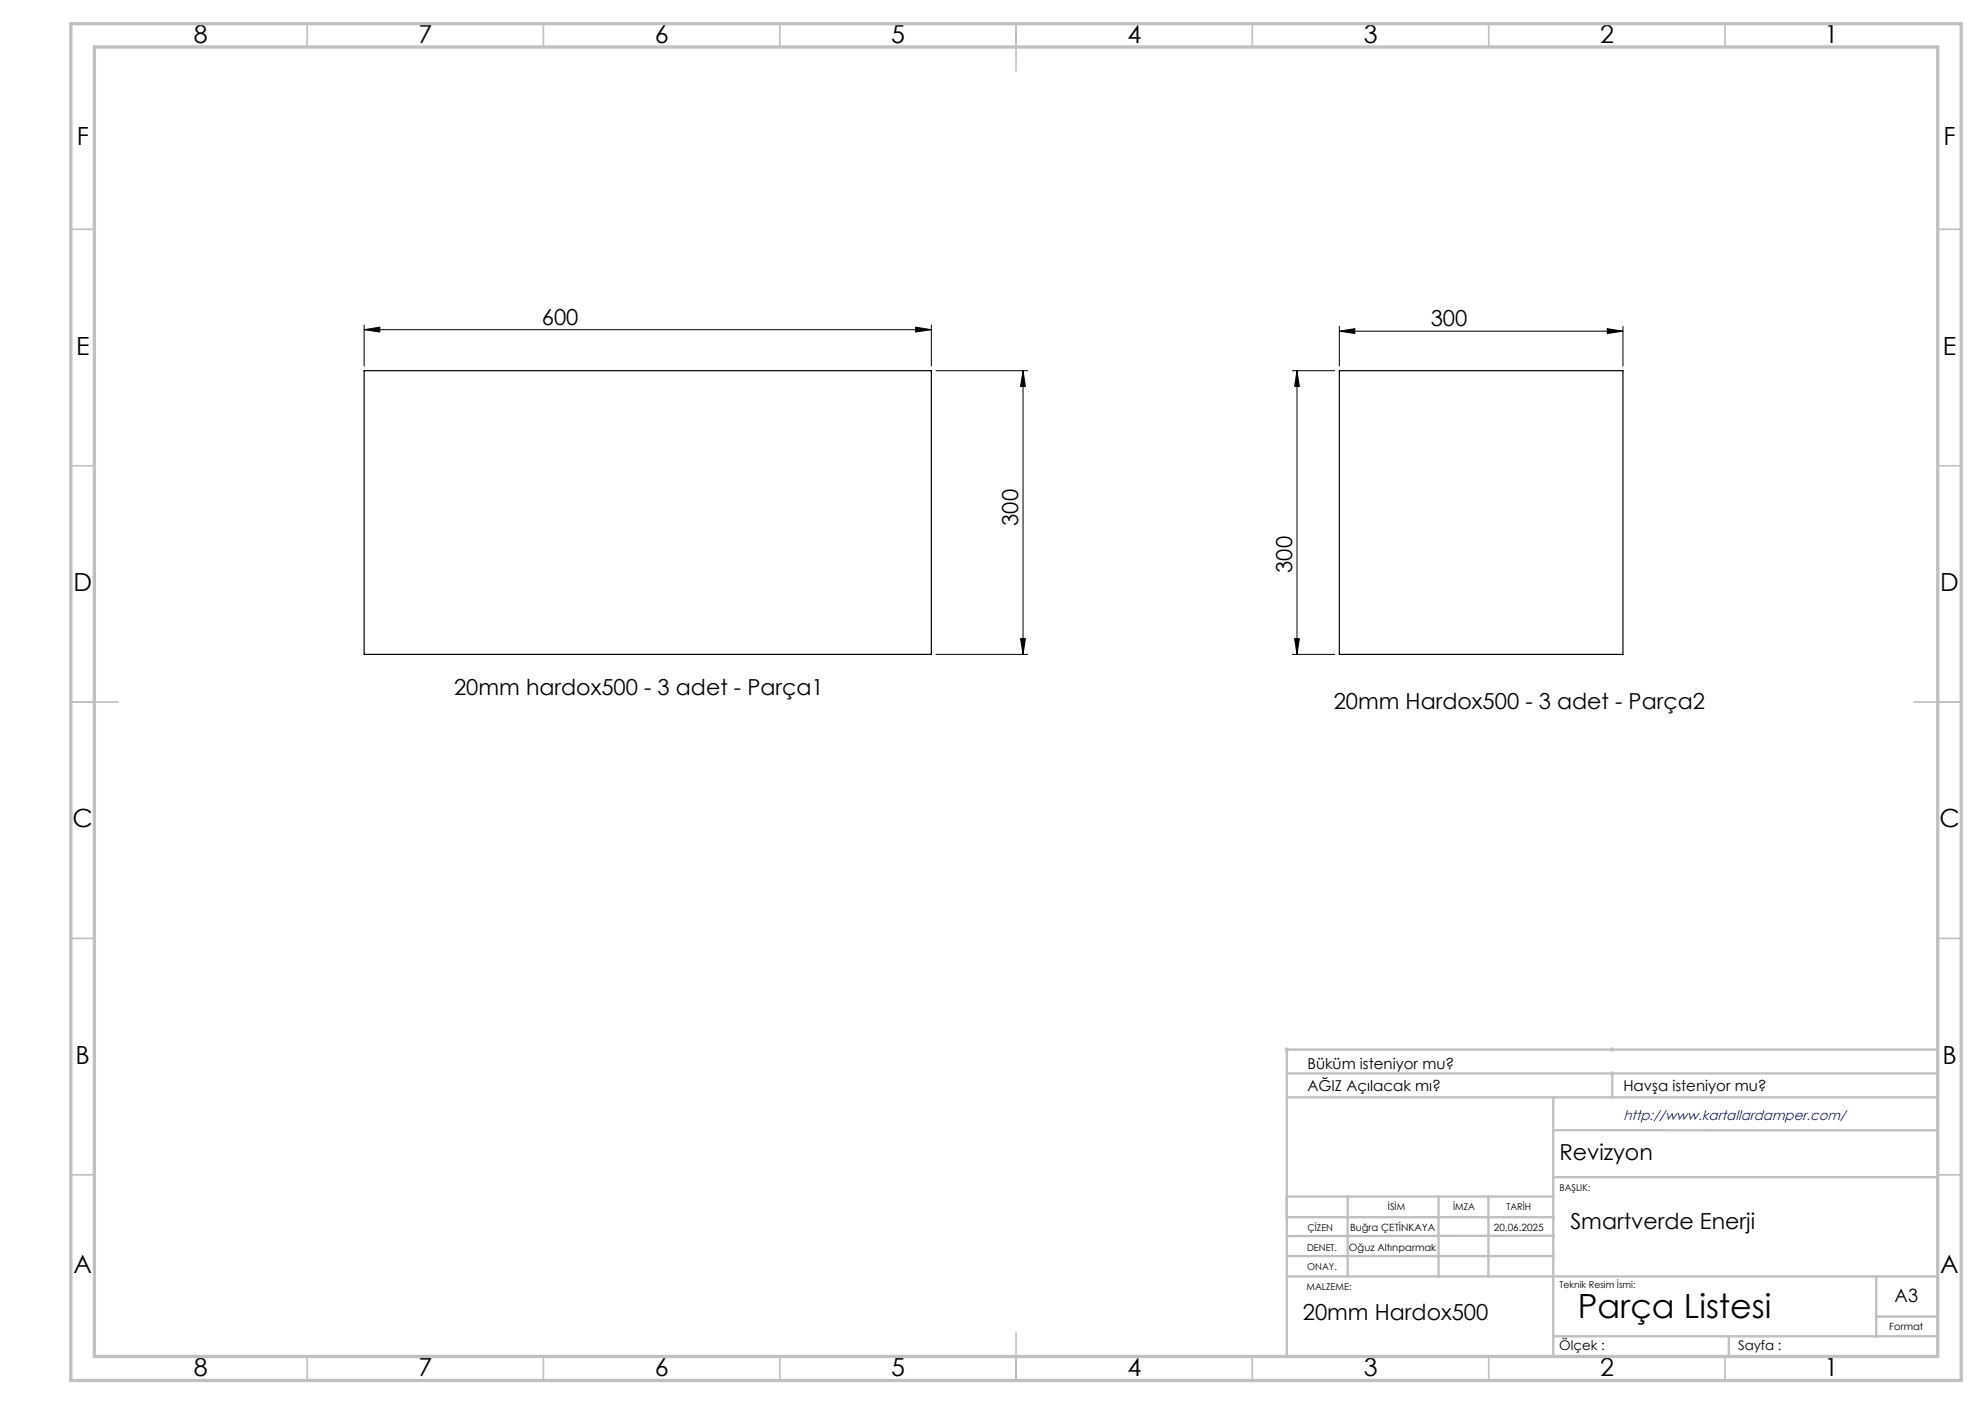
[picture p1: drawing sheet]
<svg xmlns="http://www.w3.org/2000/svg" width="420mm" height="297mm" viewBox="0 0 420 297" stroke-linecap="round" stroke-linejoin="round" font-family="sans-serif">
<path d="M271.8 222h1M271.9 221.7l.7 .7M272.3 221.5v1M272.6 221.7l-.7 .7M340.6 227.1h1M340.6 222h1M340.8 226.7l.7 .7M340.8 221.7l.7 .7M341.1 221.5v1M341.1 226.6v1M341.5 226.7l-.7 .7M341.5 221.7l-.7 .7" fill="none" stroke="#c0c0c0" stroke-width=".21"/>
<g fill="none" stroke="#000" stroke-width=".21">
<path d="M77 69.7l3.4-.5v1zM77 68.8v8.6M77 69.7h120.1M193.7 69.2l3.4 .5-3.4 .5zM197.1 68.8v8.6M198 78.4h19.5M216.5 78.4l.5 3.3h-1.1zM216.5 78.4v60M273.4 78.4h9M274.4 78.4v60M274.4 78.4l.5 3.3h-1zM283.4 70.1l3.3-.6v1.1z"/>
<path d="M283.4 69v8.4M283.4 70.1h60M340.1 69.5l3.3 .6-3.3 .5zM343.4 69v8.4M198 138.4h19.5M215.9 135.1h1.1l-.5 3.3zM273.4 138.4h9M273.9 135.1h1l-.5 3.3z"/>
</g>
<g fill="none" stroke="#c0c0c0" stroke-width=".35">
<path d="M65 5v5M115 5v5M165 5v5M215 5v10M265 5v5M315 5v5M365 5v5M15 48.5h5M410 48.5h5M15 98.5h5M410 98.5h5M15 148.5h10"/>
<path d="M405 148.5h10M15 198.5h5M410 198.5h5M15 248.5h5M410 248.5h5M65 287v5M115 287v5M165 287v5M215 282v10M265 287v5M315 287v5M365 287v5"/>
</g>
<g fill="none" stroke="#c0c0c0" stroke-width=".5">
<path d="M272.3 232.1h137.7M272.3 227.1h137.7M328.6 239.1h81.4M328.6 232.1v54.9M341.1 227.1v5M410 222h-137.7v64.9M272.3 253.1h56.4M272.3 257.5h56.5M285.2 253.1v16.9M304.4 253.1v16.9M314.9 253.1v16.9M328.6 249h81.4"/>
<path d="M272.3 265.7h56.5M272.3 270h137.7M328.8 261.4l-56.5 .1M397 270v12.8M397 278.5h13M328.6 282.7h81.4M365.8 282.8v4.2"/>
</g>
<path d="M15 5h400v287h-400zM20 9.9h390v277h-390z" fill="none" stroke="#c0c0c0" stroke-width=".7"/>
<g fill="#000">
<path d="M274.4 78.4l.5 3.3h-1zM273.9 135.1h1l-.5 3.3z"/>
<path d="M283.4 70.1l3.3-.6v1.1zM340.1 69.5l3.3 .6-3.3 .5zM77 69.7l3.4-.5v1zM193.7 69.2l3.4 .5-3.4 .5z"/>
<path d="M215.9 135.1h1.1l-.5 3.3zM216.5 78.4l.5 3.3h-1.1z"/>
</g>
<path d="M77 78.4h120.1v60h-120.1zM283.4 78.4h60v60h-60z" fill="none" stroke="#000" stroke-width=".25"/>
<text font-size="7.1" x="333.8" y="278.7">Parça Listesi</text>
<g font-size="5.3">
<text x="41" y="9">8</text>
<text x="88.5" y="9">7</text>
<text x="138.5" y="9">6</text>
<text x="188.5" y="9">5</text>
<text x="238.5" y="9">4</text>
<text x="288.5" y="9">3</text>
<text x="338.5" y="9">2</text>
<text x="386" y="9">1</text>
<text x="16.2" y="30.7">F</text>
<text x="411.2" y="30.7">F</text>
<text x="16.1" y="75">E</text>
<text x="411.1" y="75">E</text>
<text x="15.5" y="125">D</text>
<text x="410.5" y="125">D</text>
<text x="15.4" y="175">C</text>
<text x="410.4" y="175">C</text>
<text x="16" y="225">B</text>
<text x="411" y="225">B</text>
<text x="15.5" y="269.2">A</text>
<text x="410.5" y="269.2">A</text>
<text x="41" y="291">8</text>
<text x="88.5" y="291">7</text>
<text x="138.5" y="291">6</text>
<text x="188.5" y="291">5</text>
<text x="238.5" y="291">4</text>
<text x="288.5" y="291">3</text>
<text x="338.5" y="291">2</text>
<text x="386" y="291">1</text>
</g>
<g font-size="4.7">
<text x="114.6" y="68.7">600</text>
<text x="302.7" y="69">300</text>
<text x="215.5" y="111.2" transform="rotate(-90 215.5 111.2)">300</text>
<text x="273.4" y="121.2" transform="rotate(-90 273.4 121.2)">300</text>
<text x="96.1" y="147.1">20mm hardox500 - 3 adet - Parça1</text>
<text x="282.2" y="150">20mm Hardox500 - 3 adet - Parça2</text>
<text x="330" y="245.3">Revizyon</text>
<text x="332.3" y="259.9">Smartverde Enerji</text>
<text x="275.7" y="279.2">20mm Hardox500</text>
</g>
<text font-size="3.9" x="400.9" y="275.5">A3</text>
<g font-size="3.2">
<text x="276.6" y="226">Büküm isteniyor mu?</text>
<text x="276.6" y="230.9">AĞIZ Açılacak mı?</text>
<text x="343.5" y="230.9">Havşa isteniyor mu?</text>
</g>
<text font-size="2.9" fill="#00f" x="343.5" y="236.9">http://www.kartallardamper.com/</text>
<g font-size="2.8">
<text x="329.9" y="285.5">Ölçek :</text>
<text x="367.8" y="285.5">Sayfa :</text>
</g>
<g font-size="2.1">
<text x="285.6" y="260.3">Buğra ÇETİNKAYA</text>
<text x="316.1" y="260.3">20.06.2025</text>
<text x="285.4" y="264.6">Oğuz Altınparmak</text>
<text x="399.8" y="281.3">Format</text>
</g>
<g font-size="2">
<text x="330" y="251.9">BAŞLIK:</text>
<text x="293.7" y="255.9">İSİM</text>
<text x="307.5" y="255.9">İMZA</text>
<text x="318.7" y="255.9">TARİH</text>
<text x="276.6" y="260.3">ÇİZEN</text>
<text x="276.6" y="264.6">DENET.</text>
<text x="276.6" y="268.7">ONAY.</text>
<text x="276.4" y="272.9">MALZEME:</text>
<text x="330" y="272.5">Teknik Resim İsmi:</text>
</g>
</svg>
